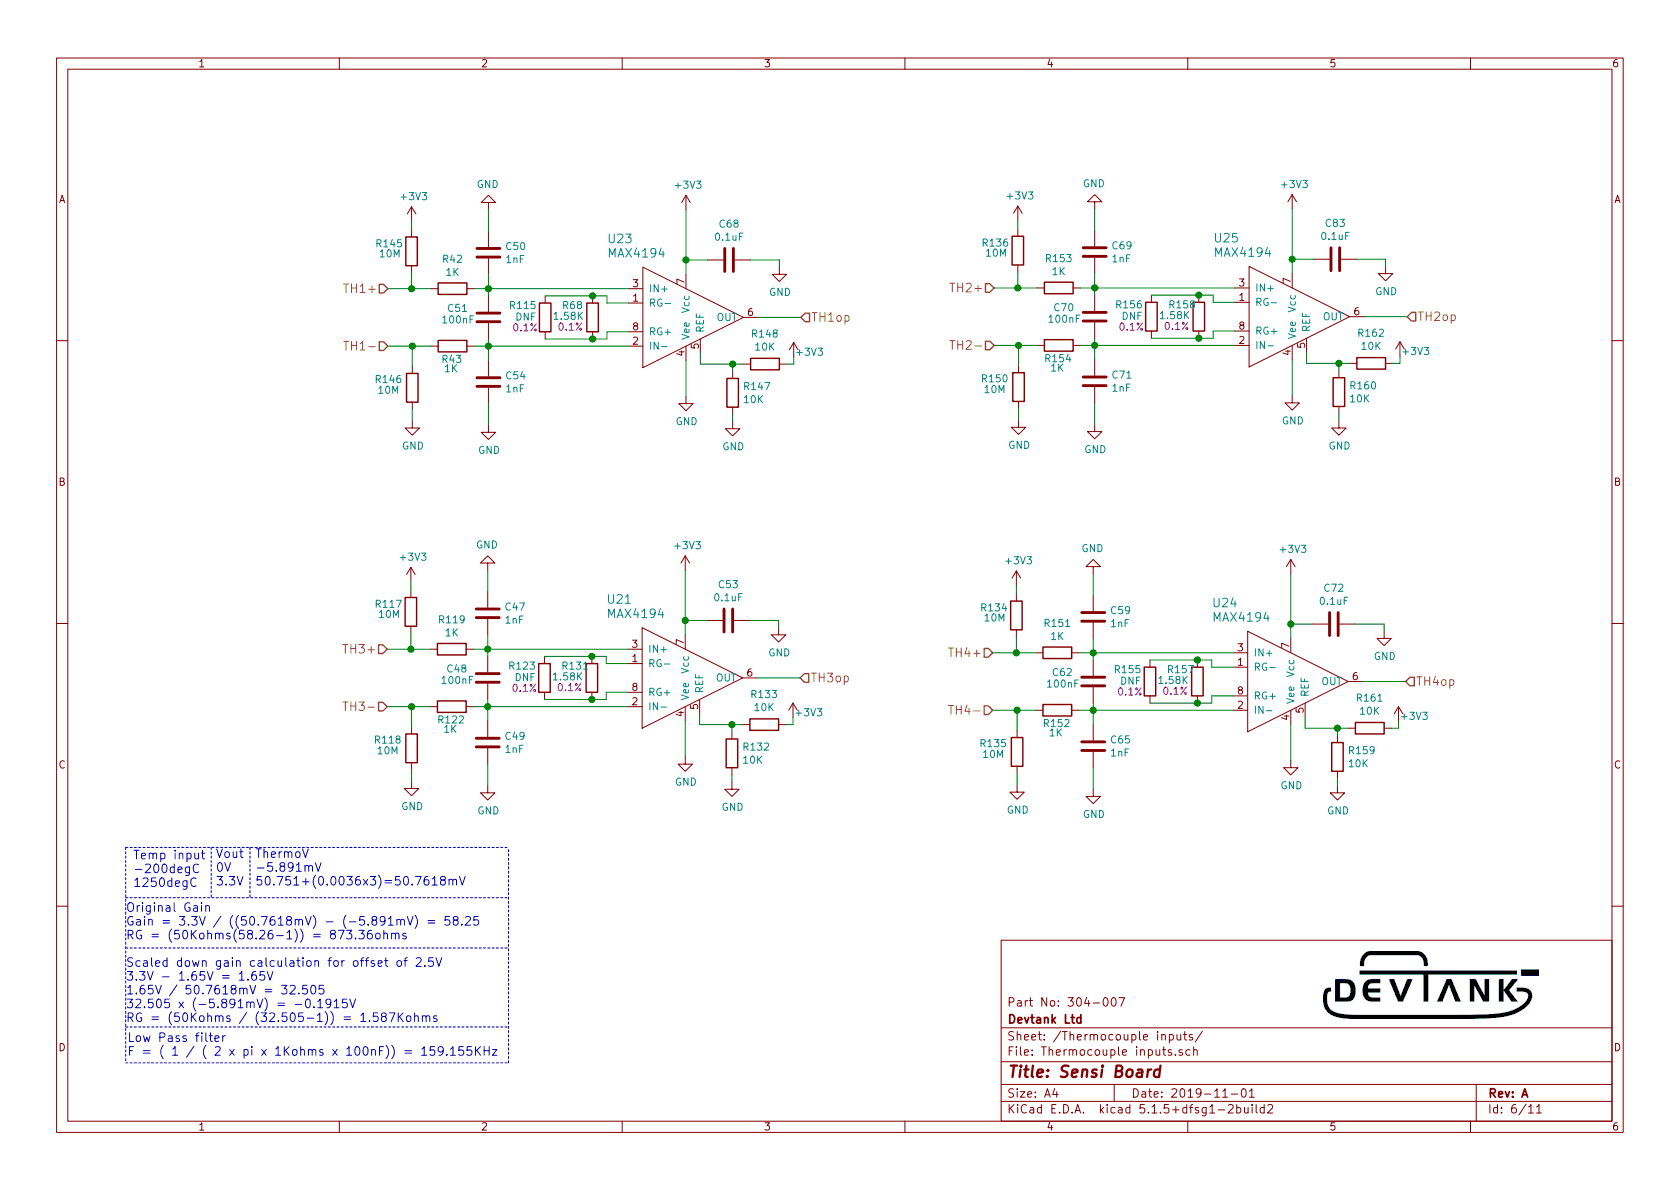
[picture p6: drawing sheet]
EESchema Schematic File Version 4
EELAYER 30 0
EELAYER END
$Descr A4 11693 8268
encoding utf-8
Sheet 6 11
Title "Sensi Board"
Date "2019-11-01"
Rev "A"
Comp "Devtank Ltd"
Comment1 "Part No: 304-007"
Comment2 ""
Comment3 ""
Comment4 ""
$EndDescr
Wire Wire Line
	3400 2400 3400 2350
Connection ~ 3400 2400
Wire Wire Line
	3400 2000 3400 1900
Connection ~ 3400 2000
Wire Wire Line
	3400 2050 3400 2000
Wire Wire Line
	3400 2500 3400 2400
Wire Wire Line
	3400 1600 3400 1450
$Comp
L power:GND #PWR?
U 1 1
P 3400 1450
AR Path="/5D6F5943/5D81DE18" Ref="#PWR?"  Part="1" 
AR Path="/5D6F87E7/5D81DE18" Ref="#PWR0129"  Part="1" 
F 0 "#PWR0129" H 3400 1200 50  0001 C CNN
F 1 "GND" H 3405 1277 50  0000 C CNN
F 2 "" H 3400 1450 50  0001 C CNN
F 3 "" H 3400 1450 50  0001 C CNN
	1    3400 1450
	-1   0    0    1   
$EndComp
$Comp
L power:GND #PWR?
U 1 1
P 3400 2950
AR Path="/5D6F5943/5D81DE12" Ref="#PWR?"  Part="1" 
AR Path="/5D6F87E7/5D81DE12" Ref="#PWR0130"  Part="1" 
F 0 "#PWR0130" H 3400 2700 50  0001 C CNN
F 1 "GND" H 3405 2777 50  0000 C CNN
F 2 "" H 3400 2950 50  0001 C CNN
F 3 "" H 3400 2950 50  0001 C CNN
	1    3400 2950
	1    0    0    -1  
$EndComp
$Comp
L device:C C?
U 1 1
P 3400 2650
AR Path="/5D6F5943/5D81DE0C" Ref="C?"  Part="1" 
AR Path="/5D6F87E7/5D81DE0C" Ref="C54"  Part="1" 
F 0 "C54" H 3515 2696 50  0000 L CNN
F 1 "1nF" H 3515 2605 50  0000 L CNN
F 2 "Capacitor_SMD:C_0603_1608Metric" H 3438 2500 50  0001 C CNN
F 3 "" H 3400 2650 50  0001 C CNN
F 4 "105-026" H 3400 2650 50  0001 C CNN "Devtank"
	1    3400 2650
	1    0    0    -1  
$EndComp
$Comp
L device:C C?
U 1 1
P 3400 1750
AR Path="/5D6F5943/5D81DE06" Ref="C?"  Part="1" 
AR Path="/5D6F87E7/5D81DE06" Ref="C50"  Part="1" 
F 0 "C50" H 3515 1796 50  0000 L CNN
F 1 "1nF" H 3515 1705 50  0000 L CNN
F 2 "Capacitor_SMD:C_0603_1608Metric" H 3438 1600 50  0001 C CNN
F 3 "" H 3400 1750 50  0001 C CNN
F 4 "105-026" H 3400 1750 50  0001 C CNN "Devtank"
	1    3400 1750
	1    0    0    -1  
$EndComp
$Comp
L device:C C?
U 1 1
P 3400 2200
AR Path="/5D6F5943/5D81DE00" Ref="C?"  Part="1" 
AR Path="/5D6F87E7/5D81DE00" Ref="C51"  Part="1" 
F 0 "C51" H 3110 2265 50  0000 L CNN
F 1 "100nF" H 3070 2185 50  0000 L CNN
F 2 "Capacitor_SMD:C_0603_1608Metric" H 3438 2050 50  0001 C CNN
F 3 "" H 3400 2200 50  0001 C CNN
F 4 "105-002" H 3400 2200 50  0001 C CNN "Devtank"
	1    3400 2200
	1    0    0    -1  
$EndComp
Text HLabel 2700 2400 0    60   Input ~ 0
TH1-
Text HLabel 2700 2000 0    60   Input ~ 0
TH1+
Text HLabel 9795 2195 2    60   Input ~ 0
TH2op
Text HLabel 6920 2395 0    60   Input ~ 0
TH2-
Text HLabel 6920 1995 0    60   Input ~ 0
TH2+
Text HLabel 5570 4710 2    60   Input ~ 0
TH3op
Text HLabel 2695 4910 0    60   Input ~ 0
TH3-
Text HLabel 2695 4510 0    60   Input ~ 0
TH3+
Text HLabel 9785 4735 2    60   Input ~ 0
TH4op
Text HLabel 6910 4935 0    60   Input ~ 0
TH4-
Text HLabel 6910 4535 0    60   Input ~ 0
TH4+
$Comp
L device:R R42
U 1 1
P 3150 2000
F 0 "R42" V 2943 2000 50  0000 C CNN
F 1 "1K" V 3034 2000 50  0000 C CNN
F 2 "Resistor_SMD:R_0603_1608Metric" V 3080 2000 50  0001 C CNN
F 3 "" H 3150 2000 50  0001 C CNN
F 4 "101-012" H 3150 2000 50  0001 C CNN "Devtank"
	1    3150 2000
	0    1    1    0   
$EndComp
$Comp
L device:R R43
U 1 1
P 3150 2400
F 0 "R43" V 3240 2395 50  0000 C CNN
F 1 "1K" V 3305 2390 50  0000 C CNN
F 2 "Resistor_SMD:R_0603_1608Metric" V 3080 2400 50  0001 C CNN
F 3 "" H 3150 2400 50  0001 C CNN
F 4 "101-012" H 3150 2400 50  0001 C CNN "Devtank"
	1    3150 2400
	0    1    1    0   
$EndComp
Wire Wire Line
	2700 2000 2865 2000
Wire Wire Line
	3300 2000 3400 2000
Wire Wire Line
	3300 2400 3400 2400
$Comp
L device:R R146
U 1 1
P 2870 2690
F 0 "R146" H 2605 2750 50  0000 L CNN
F 1 "10M" H 2625 2675 50  0000 L CNN
F 2 "Resistor_SMD:R_0603_1608Metric" V 2800 2690 50  0001 C CNN
F 3 "" H 2870 2690 50  0001 C CNN
F 4 "101-057" H 2870 2690 50  0001 C CNN "Devtank"
	1    2870 2690
	1    0    0    -1  
$EndComp
$Comp
L device:R R145
U 1 1
P 2865 1740
F 0 "R145" H 2610 1795 50  0000 L CNN
F 1 "10M" H 2635 1725 50  0000 L CNN
F 2 "Resistor_SMD:R_0603_1608Metric" V 2795 1740 50  0001 C CNN
F 3 "" H 2865 1740 50  0001 C CNN
F 4 "101-057" H 2865 1740 50  0001 C CNN "Devtank"
	1    2865 1740
	1    0    0    -1  
$EndComp
Wire Wire Line
	2700 2400 2870 2400
Wire Wire Line
	3400 2800 3400 2950
Wire Wire Line
	2865 1890 2865 2000
Connection ~ 2865 2000
Wire Wire Line
	2865 2000 3000 2000
Wire Wire Line
	2870 2540 2870 2400
Connection ~ 2870 2400
Wire Wire Line
	2870 2400 3000 2400
$Comp
L power:GND #PWR0255
U 1 1
P 2870 2920
F 0 "#PWR0255" H 2870 2670 50  0001 C CNN
F 1 "GND" H 2875 2747 50  0000 C CNN
F 2 "" H 2870 2920 50  0001 C CNN
F 3 "" H 2870 2920 50  0001 C CNN
	1    2870 2920
	1    0    0    -1  
$EndComp
$Comp
L power:+3V3 #PWR0256
U 1 1
P 2865 1530
F 0 "#PWR0256" H 2865 1380 50  0001 C CNN
F 1 "+3V3" H 2880 1703 50  0000 C CNN
F 2 "" H 2865 1530 50  0001 C CNN
F 3 "" H 2865 1530 50  0001 C CNN
	1    2865 1530
	1    0    0    -1  
$EndComp
Wire Wire Line
	2865 1590 2865 1530
Wire Wire Line
	2870 2920 2870 2840
Text Notes 925  6175 0    60   ~ 0
Temp input \n-200degC\n1250degC
Text Notes 1500 6165 0    60   ~ 0
Vout\n0V\n3.3V\n
Text Notes 1775 6165 0    60   ~ 0
ThermoV\n-5.891mV\n50.751+(0.0036x3)=50.7618mV
Text Notes 875  7115 0    60   ~ 0
Scaled down gain calculation for offset of 2.5V\n3.3V - 1.65V = 1.65V\n1.65V / 50.7618mV = 32.505\n32.505 x (-5.891mV) = -0.1915V\nRG = (50Kohms / (32.505-1)) = 1.587Kohms\n
Text Notes 875  6540 0    60   ~ 0
Original Gain\nGain = 3.3V / ((50.7618mV) - (-5.891mV) = 58.25\nRG = (50Kohms(58.26-1)) = 873.36ohms 
Wire Notes Line
	1470 5890 1470 6240
Wire Notes Line
	1740 5890 1740 6240
Text Notes 885  7350 0    60   ~ 0
Low Pass filter\nF = ( 1 / ( 2 x pi x 1Kohms x 100nF)) = 159.155KHz 
Wire Notes Line
	875  5890 875  7390
Wire Notes Line
	3540 7390 3540 5890
Wire Notes Line
	875  5890 3540 5890
Wire Notes Line
	875  7390 3540 7390
Wire Notes Line
	875  6240 3540 6240
Wire Notes Line
	875  6590 3540 6590
Wire Notes Line
	875  7140 3540 7140
Text HLabel 5575 2200 2    60   Input ~ 0
TH1op
Wire Wire Line
	4775 1800 4775 1900
Connection ~ 4775 1800
Wire Wire Line
	4775 1450 4775 1800
Wire Wire Line
	5275 2200 5575 2200
Wire Wire Line
	5425 1800 5425 1850
Wire Wire Line
	5225 1800 5425 1800
$Comp
L power:GND #PWR0143
U 1 1
P 5425 1850
F 0 "#PWR0143" H 5425 1600 50  0001 C CNN
F 1 "GND" H 5430 1677 50  0000 C CNN
F 2 "" H 5425 1850 50  0001 C CNN
F 3 "" H 5425 1850 50  0001 C CNN
	1    5425 1850
	1    0    0    -1  
$EndComp
$Comp
L power:GND #PWR0144
U 1 1
P 4775 2750
F 0 "#PWR0144" H 4775 2500 50  0001 C CNN
F 1 "GND" H 4780 2577 50  0000 C CNN
F 2 "" H 4775 2750 50  0001 C CNN
F 3 "" H 4775 2750 50  0001 C CNN
	1    4775 2750
	1    0    0    -1  
$EndComp
Wire Wire Line
	4775 1800 4925 1800
Wire Wire Line
	4225 2050 4125 2050
Wire Wire Line
	4225 2100 4225 2050
Wire Wire Line
	4375 2100 4225 2100
Wire Wire Line
	4225 2350 4125 2350
Wire Wire Line
	4225 2300 4225 2350
Wire Wire Line
	4375 2300 4225 2300
$Comp
L device:R R68
U 1 1
P 4125 2200
F 0 "R68" H 3910 2285 50  0000 L CNN
F 1 "1.58K" H 3845 2210 50  0000 L CNN
F 2 "Resistor_SMD:R_0603_1608Metric" V 4055 2200 50  0001 C CNN
F 3 "" H 4125 2200 50  0001 C CNN
F 4 "0.1%" H 3970 2135 50  0000 C CNN "Tolerance"
F 5 "103-005" H 4125 2200 50  0001 C CNN "Devtank"
	1    4125 2200
	1    0    0    -1  
$EndComp
$Comp
L device:C C68
U 1 1
P 5075 1800
F 0 "C68" V 4823 1800 50  0000 C CNN
F 1 "0.1uF" V 4914 1800 50  0000 C CNN
F 2 "Capacitor_SMD:C_0402_1005Metric" H 5113 1650 50  0001 C CNN
F 3 "" H 5075 1800 50  0001 C CNN
F 4 "105-019" H 5075 1800 50  0001 C CNN "Devtank"
	1    5075 1800
	0    1    1    0   
$EndComp
$Comp
L power:+3V3 #PWR?
U 1 1
P 4775 1450
AR Path="/5E6F1DC0" Ref="#PWR?"  Part="1" 
AR Path="/5D6F87E7/5E6F1DC0" Ref="#PWR0247"  Part="1" 
F 0 "#PWR0247" H 4775 1300 50  0001 C CNN
F 1 "+3V3" H 4790 1623 50  0000 C CNN
F 2 "" H 4775 1450 50  0001 C CNN
F 3 "" H 4775 1450 50  0001 C CNN
	1    4775 1450
	1    0    0    -1  
$EndComp
$Comp
L device:R R115
U 1 1
P 3795 2200
F 0 "R115" H 3540 2285 50  0000 L CNN
F 1 "DNF" H 3585 2205 50  0000 L CNN
F 2 "Resistor_SMD:R_0603_1608Metric" V 3725 2200 50  0001 C CNN
F 3 "" H 3795 2200 50  0001 C CNN
F 4 "0.1%" H 3655 2130 50  0000 C CNN "Tolerance"
	1    3795 2200
	1    0    0    -1  
$EndComp
Connection ~ 4125 2050
Connection ~ 4125 2350
Wire Wire Line
	5100 2525 5175 2525
$Comp
L device:R R148
U 1 1
P 5325 2525
F 0 "R148" V 5532 2525 50  0000 C CNN
F 1 "10K" V 5441 2525 50  0000 C CNN
F 2 "Resistor_SMD:R_0603_1608Metric" V 5255 2525 50  0001 C CNN
F 3 "" H 5325 2525 50  0001 C CNN
F 4 "101-010" H 5325 2525 50  0001 C CNN "Devtank"
	1    5325 2525
	0    -1   -1   0   
$EndComp
$Comp
L Sensi_Board-rescue:MAX4194-Devtank U23
U 1 1
P 4725 2200
F 0 "U23" H 4225 2750 60  0000 L CNN
F 1 "MAX4194" H 4225 2650 60  0000 L CNN
F 2 "Package_SO:SOIC-8_3.9x4.9mm_P1.27mm" H 4725 2200 60  0001 C CNN
F 3 "" H 4725 2200 60  0001 C CNN
F 4 "120-005" H 4725 2200 50  0001 C CNN "Devtank"
	1    4725 2200
	1    0    0    -1  
$EndComp
Wire Wire Line
	5100 2575 5100 2525
Wire Wire Line
	4775 2500 4775 2750
Wire Wire Line
	4875 2450 4875 2525
Wire Wire Line
	4875 2525 5100 2525
Connection ~ 5100 2525
$Comp
L power:GND #PWR0227
U 1 1
P 5100 2925
F 0 "#PWR0227" H 5100 2675 50  0001 C CNN
F 1 "GND" H 5105 2752 50  0000 C CNN
F 2 "" H 5100 2925 50  0001 C CNN
F 3 "" H 5100 2925 50  0001 C CNN
	1    5100 2925
	1    0    0    -1  
$EndComp
$Comp
L power:+3V3 #PWR0253
U 1 1
P 5525 2475
F 0 "#PWR0253" H 5525 2325 50  0001 C CNN
F 1 "+3V3" H 5635 2510 50  0000 C CNN
F 2 "" H 5525 2475 50  0001 C CNN
F 3 "" H 5525 2475 50  0001 C CNN
	1    5525 2475
	1    0    0    -1  
$EndComp
Wire Wire Line
	5475 2525 5525 2525
Wire Wire Line
	5525 2525 5525 2475
Wire Wire Line
	5100 2925 5100 2875
$Comp
L device:R R147
U 1 1
P 5100 2725
F 0 "R147" H 5170 2771 50  0000 L CNN
F 1 "10K" H 5170 2680 50  0000 L CNN
F 2 "Resistor_SMD:R_0603_1608Metric" V 5030 2725 50  0001 C CNN
F 3 "" H 5100 2725 50  0001 C CNN
F 4 "101-010" H 5100 2725 50  0001 C CNN "Devtank"
	1    5100 2725
	1    0    0    -1  
$EndComp
Wire Wire Line
	3795 2050 4125 2050
Wire Wire Line
	3795 2350 4125 2350
Wire Wire Line
	3400 2400 4375 2400
Wire Wire Line
	3400 2000 4375 2000
Wire Wire Line
	7620 2395 7620 2345
Connection ~ 7620 2395
Wire Wire Line
	7620 1995 7620 1895
Connection ~ 7620 1995
Wire Wire Line
	7620 2045 7620 1995
Wire Wire Line
	7620 2495 7620 2395
Wire Wire Line
	7620 1595 7620 1445
$Comp
L power:GND #PWR?
U 1 1
P 7620 1445
AR Path="/5D6F5943/5DF32850" Ref="#PWR?"  Part="1" 
AR Path="/5D6F87E7/5DF32850" Ref="#PWR094"  Part="1" 
F 0 "#PWR094" H 7620 1195 50  0001 C CNN
F 1 "GND" H 7625 1272 50  0000 C CNN
F 2 "" H 7620 1445 50  0001 C CNN
F 3 "" H 7620 1445 50  0001 C CNN
	1    7620 1445
	-1   0    0    1   
$EndComp
$Comp
L power:GND #PWR?
U 1 1
P 7620 2945
AR Path="/5D6F5943/5DF32856" Ref="#PWR?"  Part="1" 
AR Path="/5D6F87E7/5DF32856" Ref="#PWR095"  Part="1" 
F 0 "#PWR095" H 7620 2695 50  0001 C CNN
F 1 "GND" H 7625 2772 50  0000 C CNN
F 2 "" H 7620 2945 50  0001 C CNN
F 3 "" H 7620 2945 50  0001 C CNN
	1    7620 2945
	1    0    0    -1  
$EndComp
$Comp
L device:C C?
U 1 1
P 7620 2645
AR Path="/5D6F5943/5DF3285C" Ref="C?"  Part="1" 
AR Path="/5D6F87E7/5DF3285C" Ref="C71"  Part="1" 
F 0 "C71" H 7735 2691 50  0000 L CNN
F 1 "1nF" H 7735 2600 50  0000 L CNN
F 2 "Capacitor_SMD:C_0603_1608Metric" H 7658 2495 50  0001 C CNN
F 3 "" H 7620 2645 50  0001 C CNN
F 4 "105-026" H 7620 2645 50  0001 C CNN "Devtank"
	1    7620 2645
	1    0    0    -1  
$EndComp
$Comp
L device:C C?
U 1 1
P 7620 1745
AR Path="/5D6F5943/5DF32862" Ref="C?"  Part="1" 
AR Path="/5D6F87E7/5DF32862" Ref="C69"  Part="1" 
F 0 "C69" H 7735 1791 50  0000 L CNN
F 1 "1nF" H 7735 1700 50  0000 L CNN
F 2 "Capacitor_SMD:C_0603_1608Metric" H 7658 1595 50  0001 C CNN
F 3 "" H 7620 1745 50  0001 C CNN
F 4 "105-026" H 7620 1745 50  0001 C CNN "Devtank"
	1    7620 1745
	1    0    0    -1  
$EndComp
$Comp
L device:C C?
U 1 1
P 7620 2195
AR Path="/5D6F5943/5DF32868" Ref="C?"  Part="1" 
AR Path="/5D6F87E7/5DF32868" Ref="C70"  Part="1" 
F 0 "C70" H 7330 2260 50  0000 L CNN
F 1 "100nF" H 7290 2180 50  0000 L CNN
F 2 "Capacitor_SMD:C_0603_1608Metric" H 7658 2045 50  0001 C CNN
F 3 "" H 7620 2195 50  0001 C CNN
F 4 "105-002" H 7620 2195 50  0001 C CNN "Devtank"
	1    7620 2195
	1    0    0    -1  
$EndComp
$Comp
L device:R R153
U 1 1
P 7370 1995
F 0 "R153" V 7163 1995 50  0000 C CNN
F 1 "1K" V 7254 1995 50  0000 C CNN
F 2 "Resistor_SMD:R_0603_1608Metric" V 7300 1995 50  0001 C CNN
F 3 "" H 7370 1995 50  0001 C CNN
F 4 "101-012" H 7370 1995 50  0001 C CNN "Devtank"
	1    7370 1995
	0    1    1    0   
$EndComp
$Comp
L device:R R154
U 1 1
P 7370 2395
F 0 "R154" V 7460 2390 50  0000 C CNN
F 1 "1K" V 7525 2385 50  0000 C CNN
F 2 "Resistor_SMD:R_0603_1608Metric" V 7300 2395 50  0001 C CNN
F 3 "" H 7370 2395 50  0001 C CNN
F 4 "101-012" H 7370 2395 50  0001 C CNN "Devtank"
	1    7370 2395
	0    1    1    0   
$EndComp
Wire Wire Line
	6920 1995 7085 1995
Wire Wire Line
	7520 1995 7620 1995
Wire Wire Line
	7520 2395 7620 2395
$Comp
L device:R R150
U 1 1
P 7090 2685
F 0 "R150" H 6825 2745 50  0000 L CNN
F 1 "10M" H 6845 2670 50  0000 L CNN
F 2 "Resistor_SMD:R_0603_1608Metric" V 7020 2685 50  0001 C CNN
F 3 "" H 7090 2685 50  0001 C CNN
F 4 "101-057" H 7090 2685 50  0001 C CNN "Devtank"
	1    7090 2685
	1    0    0    -1  
$EndComp
$Comp
L device:R R136
U 1 1
P 7085 1735
F 0 "R136" H 6830 1790 50  0000 L CNN
F 1 "10M" H 6855 1720 50  0000 L CNN
F 2 "Resistor_SMD:R_0603_1608Metric" V 7015 1735 50  0001 C CNN
F 3 "" H 7085 1735 50  0001 C CNN
F 4 "101-057" H 7085 1735 50  0001 C CNN "Devtank"
	1    7085 1735
	1    0    0    -1  
$EndComp
Wire Wire Line
	6920 2395 7090 2395
Wire Wire Line
	7620 2795 7620 2945
Wire Wire Line
	7085 1885 7085 1995
Connection ~ 7085 1995
Wire Wire Line
	7085 1995 7220 1995
Wire Wire Line
	7090 2535 7090 2395
Connection ~ 7090 2395
Wire Wire Line
	7090 2395 7220 2395
$Comp
L power:GND #PWR091
U 1 1
P 7090 2915
F 0 "#PWR091" H 7090 2665 50  0001 C CNN
F 1 "GND" H 7095 2742 50  0000 C CNN
F 2 "" H 7090 2915 50  0001 C CNN
F 3 "" H 7090 2915 50  0001 C CNN
	1    7090 2915
	1    0    0    -1  
$EndComp
$Comp
L power:+3V3 #PWR090
U 1 1
P 7085 1525
F 0 "#PWR090" H 7085 1375 50  0001 C CNN
F 1 "+3V3" H 7100 1698 50  0000 C CNN
F 2 "" H 7085 1525 50  0001 C CNN
F 3 "" H 7085 1525 50  0001 C CNN
	1    7085 1525
	1    0    0    -1  
$EndComp
Wire Wire Line
	7085 1585 7085 1525
Wire Wire Line
	7090 2915 7090 2835
Wire Wire Line
	8995 1795 8995 1895
Connection ~ 8995 1795
Wire Wire Line
	8995 1445 8995 1795
Wire Wire Line
	9495 2195 9795 2195
Wire Wire Line
	9645 1795 9645 1845
Wire Wire Line
	9445 1795 9645 1795
$Comp
L power:GND #PWR0169
U 1 1
P 9645 1845
F 0 "#PWR0169" H 9645 1595 50  0001 C CNN
F 1 "GND" H 9650 1672 50  0000 C CNN
F 2 "" H 9645 1845 50  0001 C CNN
F 3 "" H 9645 1845 50  0001 C CNN
	1    9645 1845
	1    0    0    -1  
$EndComp
$Comp
L power:GND #PWR099
U 1 1
P 8995 2745
F 0 "#PWR099" H 8995 2495 50  0001 C CNN
F 1 "GND" H 9000 2572 50  0000 C CNN
F 2 "" H 8995 2745 50  0001 C CNN
F 3 "" H 8995 2745 50  0001 C CNN
	1    8995 2745
	1    0    0    -1  
$EndComp
Wire Wire Line
	8995 1795 9145 1795
Wire Wire Line
	8445 2045 8345 2045
Wire Wire Line
	8445 2095 8445 2045
Wire Wire Line
	8595 2095 8445 2095
Wire Wire Line
	8445 2345 8345 2345
Wire Wire Line
	8445 2295 8445 2345
Wire Wire Line
	8595 2295 8445 2295
$Comp
L device:R R158
U 1 1
P 8345 2195
F 0 "R158" H 8130 2280 50  0000 L CNN
F 1 "1.58K" H 8065 2205 50  0000 L CNN
F 2 "Resistor_SMD:R_0603_1608Metric" V 8275 2195 50  0001 C CNN
F 3 "" H 8345 2195 50  0001 C CNN
F 4 "0.1%" H 8190 2130 50  0000 C CNN "Tolerance"
F 5 "103-005" H 8345 2195 50  0001 C CNN "Devtank"
	1    8345 2195
	1    0    0    -1  
$EndComp
$Comp
L device:C C83
U 1 1
P 9295 1795
F 0 "C83" V 9043 1795 50  0000 C CNN
F 1 "0.1uF" V 9134 1795 50  0000 C CNN
F 2 "Capacitor_SMD:C_0402_1005Metric" H 9333 1645 50  0001 C CNN
F 3 "" H 9295 1795 50  0001 C CNN
F 4 "105-019" H 9295 1795 50  0001 C CNN "Devtank"
	1    9295 1795
	0    1    1    0   
$EndComp
$Comp
L power:+3V3 #PWR?
U 1 1
P 8995 1445
AR Path="/5DF328C7" Ref="#PWR?"  Part="1" 
AR Path="/5D6F87E7/5DF328C7" Ref="#PWR098"  Part="1" 
F 0 "#PWR098" H 8995 1295 50  0001 C CNN
F 1 "+3V3" H 9010 1618 50  0000 C CNN
F 2 "" H 8995 1445 50  0001 C CNN
F 3 "" H 8995 1445 50  0001 C CNN
	1    8995 1445
	1    0    0    -1  
$EndComp
$Comp
L device:R R156
U 1 1
P 8015 2195
F 0 "R156" H 7760 2280 50  0000 L CNN
F 1 "DNF" H 7805 2200 50  0000 L CNN
F 2 "Resistor_SMD:R_0603_1608Metric" V 7945 2195 50  0001 C CNN
F 3 "" H 8015 2195 50  0001 C CNN
F 4 "0.1%" H 7875 2125 50  0000 C CNN "Tolerance"
	1    8015 2195
	1    0    0    -1  
$EndComp
Connection ~ 8345 2045
Connection ~ 8345 2345
Wire Wire Line
	9320 2520 9395 2520
$Comp
L device:R R162
U 1 1
P 9545 2520
F 0 "R162" V 9752 2520 50  0000 C CNN
F 1 "10K" V 9661 2520 50  0000 C CNN
F 2 "Resistor_SMD:R_0603_1608Metric" V 9475 2520 50  0001 C CNN
F 3 "" H 9545 2520 50  0001 C CNN
F 4 "101-010" H 9545 2520 50  0001 C CNN "Devtank"
	1    9545 2520
	0    -1   -1   0   
$EndComp
$Comp
L Sensi_Board-rescue:MAX4194-Devtank U25
U 1 1
P 8945 2195
F 0 "U25" H 8445 2745 60  0000 L CNN
F 1 "MAX4194" H 8445 2645 60  0000 L CNN
F 2 "Package_SO:SOIC-8_3.9x4.9mm_P1.27mm" H 8945 2195 60  0001 C CNN
F 3 "" H 8945 2195 60  0001 C CNN
F 4 "120-005" H 8945 2195 50  0001 C CNN "Devtank"
	1    8945 2195
	1    0    0    -1  
$EndComp
Wire Wire Line
	9320 2570 9320 2520
Wire Wire Line
	8995 2495 8995 2745
Wire Wire Line
	9095 2445 9095 2520
Wire Wire Line
	9095 2520 9320 2520
Connection ~ 9320 2520
$Comp
L power:GND #PWR0159
U 1 1
P 9320 2920
F 0 "#PWR0159" H 9320 2670 50  0001 C CNN
F 1 "GND" H 9325 2747 50  0000 C CNN
F 2 "" H 9320 2920 50  0001 C CNN
F 3 "" H 9320 2920 50  0001 C CNN
	1    9320 2920
	1    0    0    -1  
$EndComp
$Comp
L power:+3V3 #PWR0173
U 1 1
P 9745 2470
F 0 "#PWR0173" H 9745 2320 50  0001 C CNN
F 1 "+3V3" H 9855 2505 50  0000 C CNN
F 2 "" H 9745 2470 50  0001 C CNN
F 3 "" H 9745 2470 50  0001 C CNN
	1    9745 2470
	1    0    0    -1  
$EndComp
Wire Wire Line
	9695 2520 9745 2520
Wire Wire Line
	9745 2520 9745 2470
Wire Wire Line
	9320 2920 9320 2870
$Comp
L device:R R160
U 1 1
P 9320 2720
F 0 "R160" H 9390 2766 50  0000 L CNN
F 1 "10K" H 9390 2675 50  0000 L CNN
F 2 "Resistor_SMD:R_0603_1608Metric" V 9250 2720 50  0001 C CNN
F 3 "" H 9320 2720 50  0001 C CNN
F 4 "101-010" H 9320 2720 50  0001 C CNN "Devtank"
	1    9320 2720
	1    0    0    -1  
$EndComp
Wire Wire Line
	8015 2045 8345 2045
Wire Wire Line
	8015 2345 8345 2345
Wire Wire Line
	7620 2395 8595 2395
Wire Wire Line
	7620 1995 8595 1995
Wire Wire Line
	3395 4910 3395 4860
Connection ~ 3395 4910
Wire Wire Line
	3395 4510 3395 4410
Connection ~ 3395 4510
Wire Wire Line
	3395 4560 3395 4510
Wire Wire Line
	3395 5010 3395 4910
Wire Wire Line
	3395 4110 3395 3960
$Comp
L power:GND #PWR?
U 1 1
P 3395 3960
AR Path="/5D6F5943/5DF5D389" Ref="#PWR?"  Part="1" 
AR Path="/5D6F87E7/5DF5D389" Ref="#PWR079"  Part="1" 
F 0 "#PWR079" H 3395 3710 50  0001 C CNN
F 1 "GND" H 3400 3787 50  0000 C CNN
F 2 "" H 3395 3960 50  0001 C CNN
F 3 "" H 3395 3960 50  0001 C CNN
	1    3395 3960
	-1   0    0    1   
$EndComp
$Comp
L power:GND #PWR?
U 1 1
P 3395 5460
AR Path="/5D6F5943/5DF5D38F" Ref="#PWR?"  Part="1" 
AR Path="/5D6F87E7/5DF5D38F" Ref="#PWR082"  Part="1" 
F 0 "#PWR082" H 3395 5210 50  0001 C CNN
F 1 "GND" H 3400 5287 50  0000 C CNN
F 2 "" H 3395 5460 50  0001 C CNN
F 3 "" H 3395 5460 50  0001 C CNN
	1    3395 5460
	1    0    0    -1  
$EndComp
$Comp
L device:C C?
U 1 1
P 3395 5160
AR Path="/5D6F5943/5DF5D395" Ref="C?"  Part="1" 
AR Path="/5D6F87E7/5DF5D395" Ref="C49"  Part="1" 
F 0 "C49" H 3510 5206 50  0000 L CNN
F 1 "1nF" H 3510 5115 50  0000 L CNN
F 2 "Capacitor_SMD:C_0603_1608Metric" H 3433 5010 50  0001 C CNN
F 3 "" H 3395 5160 50  0001 C CNN
F 4 "105-026" H 3395 5160 50  0001 C CNN "Devtank"
	1    3395 5160
	1    0    0    -1  
$EndComp
$Comp
L device:C C?
U 1 1
P 3395 4260
AR Path="/5D6F5943/5DF5D39B" Ref="C?"  Part="1" 
AR Path="/5D6F87E7/5DF5D39B" Ref="C47"  Part="1" 
F 0 "C47" H 3510 4306 50  0000 L CNN
F 1 "1nF" H 3510 4215 50  0000 L CNN
F 2 "Capacitor_SMD:C_0603_1608Metric" H 3433 4110 50  0001 C CNN
F 3 "" H 3395 4260 50  0001 C CNN
F 4 "105-026" H 3395 4260 50  0001 C CNN "Devtank"
	1    3395 4260
	1    0    0    -1  
$EndComp
$Comp
L device:C C?
U 1 1
P 3395 4710
AR Path="/5D6F5943/5DF5D3A1" Ref="C?"  Part="1" 
AR Path="/5D6F87E7/5DF5D3A1" Ref="C48"  Part="1" 
F 0 "C48" H 3105 4775 50  0000 L CNN
F 1 "100nF" H 3065 4695 50  0000 L CNN
F 2 "Capacitor_SMD:C_0603_1608Metric" H 3433 4560 50  0001 C CNN
F 3 "" H 3395 4710 50  0001 C CNN
F 4 "105-002" H 3395 4710 50  0001 C CNN "Devtank"
	1    3395 4710
	1    0    0    -1  
$EndComp
$Comp
L device:R R119
U 1 1
P 3145 4510
F 0 "R119" V 2938 4510 50  0000 C CNN
F 1 "1K" V 3029 4510 50  0000 C CNN
F 2 "Resistor_SMD:R_0603_1608Metric" V 3075 4510 50  0001 C CNN
F 3 "" H 3145 4510 50  0001 C CNN
F 4 "101-012" H 3145 4510 50  0001 C CNN "Devtank"
	1    3145 4510
	0    1    1    0   
$EndComp
$Comp
L device:R R122
U 1 1
P 3145 4910
F 0 "R122" V 3235 4905 50  0000 C CNN
F 1 "1K" V 3300 4900 50  0000 C CNN
F 2 "Resistor_SMD:R_0603_1608Metric" V 3075 4910 50  0001 C CNN
F 3 "" H 3145 4910 50  0001 C CNN
F 4 "101-012" H 3145 4910 50  0001 C CNN "Devtank"
	1    3145 4910
	0    1    1    0   
$EndComp
Wire Wire Line
	2695 4510 2860 4510
Wire Wire Line
	3295 4510 3395 4510
Wire Wire Line
	3295 4910 3395 4910
$Comp
L device:R R118
U 1 1
P 2865 5200
F 0 "R118" H 2600 5260 50  0000 L CNN
F 1 "10M" H 2620 5185 50  0000 L CNN
F 2 "Resistor_SMD:R_0603_1608Metric" V 2795 5200 50  0001 C CNN
F 3 "" H 2865 5200 50  0001 C CNN
F 4 "101-057" H 2865 5200 50  0001 C CNN "Devtank"
	1    2865 5200
	1    0    0    -1  
$EndComp
$Comp
L device:R R117
U 1 1
P 2860 4250
F 0 "R117" H 2605 4305 50  0000 L CNN
F 1 "10M" H 2630 4235 50  0000 L CNN
F 2 "Resistor_SMD:R_0603_1608Metric" V 2790 4250 50  0001 C CNN
F 3 "" H 2860 4250 50  0001 C CNN
F 4 "101-057" H 2860 4250 50  0001 C CNN "Devtank"
	1    2860 4250
	1    0    0    -1  
$EndComp
Wire Wire Line
	2695 4910 2865 4910
Wire Wire Line
	3395 5310 3395 5460
Wire Wire Line
	2860 4400 2860 4510
Connection ~ 2860 4510
Wire Wire Line
	2860 4510 2995 4510
Wire Wire Line
	2865 5050 2865 4910
Connection ~ 2865 4910
Wire Wire Line
	2865 4910 2995 4910
$Comp
L power:GND #PWR078
U 1 1
P 2865 5430
F 0 "#PWR078" H 2865 5180 50  0001 C CNN
F 1 "GND" H 2870 5257 50  0000 C CNN
F 2 "" H 2865 5430 50  0001 C CNN
F 3 "" H 2865 5430 50  0001 C CNN
	1    2865 5430
	1    0    0    -1  
$EndComp
$Comp
L power:+3V3 #PWR077
U 1 1
P 2860 4040
F 0 "#PWR077" H 2860 3890 50  0001 C CNN
F 1 "+3V3" H 2875 4213 50  0000 C CNN
F 2 "" H 2860 4040 50  0001 C CNN
F 3 "" H 2860 4040 50  0001 C CNN
	1    2860 4040
	1    0    0    -1  
$EndComp
Wire Wire Line
	2860 4100 2860 4040
Wire Wire Line
	2865 5430 2865 5350
Wire Wire Line
	4770 4310 4770 4410
Connection ~ 4770 4310
Wire Wire Line
	4770 3960 4770 4310
Wire Wire Line
	5270 4710 5570 4710
Wire Wire Line
	5420 4310 5420 4360
Wire Wire Line
	5220 4310 5420 4310
$Comp
L power:GND #PWR086
U 1 1
P 5420 4360
F 0 "#PWR086" H 5420 4110 50  0001 C CNN
F 1 "GND" H 5425 4187 50  0000 C CNN
F 2 "" H 5420 4360 50  0001 C CNN
F 3 "" H 5420 4360 50  0001 C CNN
	1    5420 4360
	1    0    0    -1  
$EndComp
$Comp
L power:GND #PWR084
U 1 1
P 4770 5260
F 0 "#PWR084" H 4770 5010 50  0001 C CNN
F 1 "GND" H 4775 5087 50  0000 C CNN
F 2 "" H 4770 5260 50  0001 C CNN
F 3 "" H 4770 5260 50  0001 C CNN
	1    4770 5260
	1    0    0    -1  
$EndComp
Wire Wire Line
	4770 4310 4920 4310
Wire Wire Line
	4220 4560 4120 4560
Wire Wire Line
	4220 4610 4220 4560
Wire Wire Line
	4370 4610 4220 4610
Wire Wire Line
	4220 4860 4120 4860
Wire Wire Line
	4220 4810 4220 4860
Wire Wire Line
	4370 4810 4220 4810
$Comp
L device:R R131
U 1 1
P 4120 4710
F 0 "R131" H 3905 4795 50  0000 L CNN
F 1 "1.58K" H 3840 4720 50  0000 L CNN
F 2 "Resistor_SMD:R_0603_1608Metric" V 4050 4710 50  0001 C CNN
F 3 "" H 4120 4710 50  0001 C CNN
F 4 "0.1%" H 3965 4645 50  0000 C CNN "Tolerance"
F 5 "103-005" H 4120 4710 50  0001 C CNN "Devtank"
	1    4120 4710
	1    0    0    -1  
$EndComp
$Comp
L device:C C53
U 1 1
P 5070 4310
F 0 "C53" V 4818 4310 50  0000 C CNN
F 1 "0.1uF" V 4909 4310 50  0000 C CNN
F 2 "Capacitor_SMD:C_0402_1005Metric" H 5108 4160 50  0001 C CNN
F 3 "" H 5070 4310 50  0001 C CNN
F 4 "105-019" H 5070 4310 50  0001 C CNN "Devtank"
	1    5070 4310
	0    1    1    0   
$EndComp
$Comp
L power:+3V3 #PWR?
U 1 1
P 4770 3960
AR Path="/5DF5D400" Ref="#PWR?"  Part="1" 
AR Path="/5D6F87E7/5DF5D400" Ref="#PWR083"  Part="1" 
F 0 "#PWR083" H 4770 3810 50  0001 C CNN
F 1 "+3V3" H 4785 4133 50  0000 C CNN
F 2 "" H 4770 3960 50  0001 C CNN
F 3 "" H 4770 3960 50  0001 C CNN
	1    4770 3960
	1    0    0    -1  
$EndComp
$Comp
L device:R R123
U 1 1
P 3790 4710
F 0 "R123" H 3535 4795 50  0000 L CNN
F 1 "DNF" H 3580 4715 50  0000 L CNN
F 2 "Resistor_SMD:R_0603_1608Metric" V 3720 4710 50  0001 C CNN
F 3 "" H 3790 4710 50  0001 C CNN
F 4 "0.1%" H 3650 4640 50  0000 C CNN "Tolerance"
	1    3790 4710
	1    0    0    -1  
$EndComp
Connection ~ 4120 4560
Connection ~ 4120 4860
Wire Wire Line
	5095 5035 5170 5035
$Comp
L device:R R133
U 1 1
P 5320 5035
F 0 "R133" V 5527 5035 50  0000 C CNN
F 1 "10K" V 5436 5035 50  0000 C CNN
F 2 "Resistor_SMD:R_0603_1608Metric" V 5250 5035 50  0001 C CNN
F 3 "" H 5320 5035 50  0001 C CNN
F 4 "101-010" H 5320 5035 50  0001 C CNN "Devtank"
	1    5320 5035
	0    -1   -1   0   
$EndComp
$Comp
L Sensi_Board-rescue:MAX4194-Devtank U21
U 1 1
P 4720 4710
F 0 "U21" H 4220 5260 60  0000 L CNN
F 1 "MAX4194" H 4220 5160 60  0000 L CNN
F 2 "Package_SO:SOIC-8_3.9x4.9mm_P1.27mm" H 4720 4710 60  0001 C CNN
F 3 "" H 4720 4710 60  0001 C CNN
F 4 "120-005" H 4720 4710 50  0001 C CNN "Devtank"
	1    4720 4710
	1    0    0    -1  
$EndComp
Wire Wire Line
	5095 5085 5095 5035
Wire Wire Line
	4770 5010 4770 5260
Wire Wire Line
	4870 4960 4870 5035
Wire Wire Line
	4870 5035 5095 5035
Connection ~ 5095 5035
$Comp
L power:GND #PWR085
U 1 1
P 5095 5435
F 0 "#PWR085" H 5095 5185 50  0001 C CNN
F 1 "GND" H 5100 5262 50  0000 C CNN
F 2 "" H 5095 5435 50  0001 C CNN
F 3 "" H 5095 5435 50  0001 C CNN
	1    5095 5435
	1    0    0    -1  
$EndComp
$Comp
L power:+3V3 #PWR087
U 1 1
P 5520 4985
F 0 "#PWR087" H 5520 4835 50  0001 C CNN
F 1 "+3V3" H 5630 5020 50  0000 C CNN
F 2 "" H 5520 4985 50  0001 C CNN
F 3 "" H 5520 4985 50  0001 C CNN
	1    5520 4985
	1    0    0    -1  
$EndComp
Wire Wire Line
	5470 5035 5520 5035
Wire Wire Line
	5520 5035 5520 4985
Wire Wire Line
	5095 5435 5095 5385
$Comp
L device:R R132
U 1 1
P 5095 5235
F 0 "R132" H 5165 5281 50  0000 L CNN
F 1 "10K" H 5165 5190 50  0000 L CNN
F 2 "Resistor_SMD:R_0603_1608Metric" V 5025 5235 50  0001 C CNN
F 3 "" H 5095 5235 50  0001 C CNN
F 4 "101-010" H 5095 5235 50  0001 C CNN "Devtank"
	1    5095 5235
	1    0    0    -1  
$EndComp
Wire Wire Line
	3790 4560 4120 4560
Wire Wire Line
	3790 4860 4120 4860
Wire Wire Line
	3395 4910 4370 4910
Wire Wire Line
	3395 4510 4370 4510
Wire Wire Line
	7610 4935 7610 4885
Connection ~ 7610 4935
Wire Wire Line
	7610 4535 7610 4435
Connection ~ 7610 4535
Wire Wire Line
	7610 4585 7610 4535
Wire Wire Line
	7610 5035 7610 4935
Wire Wire Line
	7610 4135 7610 3985
$Comp
L power:GND #PWR?
U 1 1
P 7610 3985
AR Path="/5D6F5943/5DF84094" Ref="#PWR?"  Part="1" 
AR Path="/5D6F87E7/5DF84094" Ref="#PWR092"  Part="1" 
F 0 "#PWR092" H 7610 3735 50  0001 C CNN
F 1 "GND" H 7615 3812 50  0000 C CNN
F 2 "" H 7610 3985 50  0001 C CNN
F 3 "" H 7610 3985 50  0001 C CNN
	1    7610 3985
	-1   0    0    1   
$EndComp
$Comp
L power:GND #PWR?
U 1 1
P 7610 5485
AR Path="/5D6F5943/5DF8409A" Ref="#PWR?"  Part="1" 
AR Path="/5D6F87E7/5DF8409A" Ref="#PWR093"  Part="1" 
F 0 "#PWR093" H 7610 5235 50  0001 C CNN
F 1 "GND" H 7615 5312 50  0000 C CNN
F 2 "" H 7610 5485 50  0001 C CNN
F 3 "" H 7610 5485 50  0001 C CNN
	1    7610 5485
	1    0    0    -1  
$EndComp
$Comp
L device:C C?
U 1 1
P 7610 5185
AR Path="/5D6F5943/5DF840A0" Ref="C?"  Part="1" 
AR Path="/5D6F87E7/5DF840A0" Ref="C65"  Part="1" 
F 0 "C65" H 7725 5231 50  0000 L CNN
F 1 "1nF" H 7725 5140 50  0000 L CNN
F 2 "Capacitor_SMD:C_0603_1608Metric" H 7648 5035 50  0001 C CNN
F 3 "" H 7610 5185 50  0001 C CNN
F 4 "105-026" H 7610 5185 50  0001 C CNN "Devtank"
	1    7610 5185
	1    0    0    -1  
$EndComp
$Comp
L device:C C?
U 1 1
P 7610 4285
AR Path="/5D6F5943/5DF840A6" Ref="C?"  Part="1" 
AR Path="/5D6F87E7/5DF840A6" Ref="C59"  Part="1" 
F 0 "C59" H 7725 4331 50  0000 L CNN
F 1 "1nF" H 7725 4240 50  0000 L CNN
F 2 "Capacitor_SMD:C_0603_1608Metric" H 7648 4135 50  0001 C CNN
F 3 "" H 7610 4285 50  0001 C CNN
F 4 "105-026" H 7610 4285 50  0001 C CNN "Devtank"
	1    7610 4285
	1    0    0    -1  
$EndComp
$Comp
L device:C C?
U 1 1
P 7610 4735
AR Path="/5D6F5943/5DF840AC" Ref="C?"  Part="1" 
AR Path="/5D6F87E7/5DF840AC" Ref="C62"  Part="1" 
F 0 "C62" H 7320 4800 50  0000 L CNN
F 1 "100nF" H 7280 4720 50  0000 L CNN
F 2 "Capacitor_SMD:C_0603_1608Metric" H 7648 4585 50  0001 C CNN
F 3 "" H 7610 4735 50  0001 C CNN
F 4 "105-002" H 7610 4735 50  0001 C CNN "Devtank"
	1    7610 4735
	1    0    0    -1  
$EndComp
$Comp
L device:R R151
U 1 1
P 7360 4535
F 0 "R151" V 7153 4535 50  0000 C CNN
F 1 "1K" V 7244 4535 50  0000 C CNN
F 2 "Resistor_SMD:R_0603_1608Metric" V 7290 4535 50  0001 C CNN
F 3 "" H 7360 4535 50  0001 C CNN
F 4 "101-012" H 7360 4535 50  0001 C CNN "Devtank"
	1    7360 4535
	0    1    1    0   
$EndComp
$Comp
L device:R R152
U 1 1
P 7360 4935
F 0 "R152" V 7450 4930 50  0000 C CNN
F 1 "1K" V 7515 4925 50  0000 C CNN
F 2 "Resistor_SMD:R_0603_1608Metric" V 7290 4935 50  0001 C CNN
F 3 "" H 7360 4935 50  0001 C CNN
F 4 "101-012" H 7360 4935 50  0001 C CNN "Devtank"
	1    7360 4935
	0    1    1    0   
$EndComp
Wire Wire Line
	6910 4535 7075 4535
Wire Wire Line
	7510 4535 7610 4535
Wire Wire Line
	7510 4935 7610 4935
$Comp
L device:R R135
U 1 1
P 7080 5225
F 0 "R135" H 6815 5285 50  0000 L CNN
F 1 "10M" H 6835 5210 50  0000 L CNN
F 2 "Resistor_SMD:R_0603_1608Metric" V 7010 5225 50  0001 C CNN
F 3 "" H 7080 5225 50  0001 C CNN
F 4 "101-057" H 7080 5225 50  0001 C CNN "Devtank"
	1    7080 5225
	1    0    0    -1  
$EndComp
$Comp
L device:R R134
U 1 1
P 7075 4275
F 0 "R134" H 6820 4330 50  0000 L CNN
F 1 "10M" H 6845 4260 50  0000 L CNN
F 2 "Resistor_SMD:R_0603_1608Metric" V 7005 4275 50  0001 C CNN
F 3 "" H 7075 4275 50  0001 C CNN
F 4 "101-057" H 7075 4275 50  0001 C CNN "Devtank"
	1    7075 4275
	1    0    0    -1  
$EndComp
Wire Wire Line
	6910 4935 7080 4935
Wire Wire Line
	7610 5335 7610 5485
Wire Wire Line
	7075 4425 7075 4535
Connection ~ 7075 4535
Wire Wire Line
	7075 4535 7210 4535
Wire Wire Line
	7080 5075 7080 4935
Connection ~ 7080 4935
Wire Wire Line
	7080 4935 7210 4935
$Comp
L power:GND #PWR089
U 1 1
P 7080 5455
F 0 "#PWR089" H 7080 5205 50  0001 C CNN
F 1 "GND" H 7085 5282 50  0000 C CNN
F 2 "" H 7080 5455 50  0001 C CNN
F 3 "" H 7080 5455 50  0001 C CNN
	1    7080 5455
	1    0    0    -1  
$EndComp
$Comp
L power:+3V3 #PWR088
U 1 1
P 7075 4065
F 0 "#PWR088" H 7075 3915 50  0001 C CNN
F 1 "+3V3" H 7090 4238 50  0000 C CNN
F 2 "" H 7075 4065 50  0001 C CNN
F 3 "" H 7075 4065 50  0001 C CNN
	1    7075 4065
	1    0    0    -1  
$EndComp
Wire Wire Line
	7075 4125 7075 4065
Wire Wire Line
	7080 5455 7080 5375
Wire Wire Line
	8985 4335 8985 4435
Connection ~ 8985 4335
Wire Wire Line
	8985 3985 8985 4335
Wire Wire Line
	9485 4735 9785 4735
Wire Wire Line
	9635 4335 9635 4385
Wire Wire Line
	9435 4335 9635 4335
$Comp
L power:GND #PWR0168
U 1 1
P 9635 4385
F 0 "#PWR0168" H 9635 4135 50  0001 C CNN
F 1 "GND" H 9640 4212 50  0000 C CNN
F 2 "" H 9635 4385 50  0001 C CNN
F 3 "" H 9635 4385 50  0001 C CNN
	1    9635 4385
	1    0    0    -1  
$EndComp
$Comp
L power:GND #PWR097
U 1 1
P 8985 5285
F 0 "#PWR097" H 8985 5035 50  0001 C CNN
F 1 "GND" H 8990 5112 50  0000 C CNN
F 2 "" H 8985 5285 50  0001 C CNN
F 3 "" H 8985 5285 50  0001 C CNN
	1    8985 5285
	1    0    0    -1  
$EndComp
Wire Wire Line
	8985 4335 9135 4335
Wire Wire Line
	8435 4585 8335 4585
Wire Wire Line
	8435 4635 8435 4585
Wire Wire Line
	8585 4635 8435 4635
Wire Wire Line
	8435 4885 8335 4885
Wire Wire Line
	8435 4835 8435 4885
Wire Wire Line
	8585 4835 8435 4835
$Comp
L device:R R157
U 1 1
P 8335 4735
F 0 "R157" H 8120 4820 50  0000 L CNN
F 1 "1.58K" H 8055 4745 50  0000 L CNN
F 2 "Resistor_SMD:R_0603_1608Metric" V 8265 4735 50  0001 C CNN
F 3 "" H 8335 4735 50  0001 C CNN
F 4 "0.1%" H 8180 4670 50  0000 C CNN "Tolerance"
F 5 "103-005" H 8335 4735 50  0001 C CNN "Devtank"
	1    8335 4735
	1    0    0    -1  
$EndComp
$Comp
L device:C C72
U 1 1
P 9285 4335
F 0 "C72" V 9033 4335 50  0000 C CNN
F 1 "0.1uF" V 9124 4335 50  0000 C CNN
F 2 "Capacitor_SMD:C_0402_1005Metric" H 9323 4185 50  0001 C CNN
F 3 "" H 9285 4335 50  0001 C CNN
F 4 "105-019" H 9285 4335 50  0001 C CNN "Devtank"
	1    9285 4335
	0    1    1    0   
$EndComp
$Comp
L power:+3V3 #PWR?
U 1 1
P 8985 3985
AR Path="/5DF8410B" Ref="#PWR?"  Part="1" 
AR Path="/5D6F87E7/5DF8410B" Ref="#PWR096"  Part="1" 
F 0 "#PWR096" H 8985 3835 50  0001 C CNN
F 1 "+3V3" H 9000 4158 50  0000 C CNN
F 2 "" H 8985 3985 50  0001 C CNN
F 3 "" H 8985 3985 50  0001 C CNN
	1    8985 3985
	1    0    0    -1  
$EndComp
$Comp
L device:R R155
U 1 1
P 8005 4735
F 0 "R155" H 7750 4820 50  0000 L CNN
F 1 "DNF" H 7795 4740 50  0000 L CNN
F 2 "Resistor_SMD:R_0603_1608Metric" V 7935 4735 50  0001 C CNN
F 3 "" H 8005 4735 50  0001 C CNN
F 4 "0.1%" H 7865 4665 50  0000 C CNN "Tolerance"
	1    8005 4735
	1    0    0    -1  
$EndComp
Connection ~ 8335 4585
Connection ~ 8335 4885
Wire Wire Line
	9310 5060 9385 5060
$Comp
L device:R R161
U 1 1
P 9535 5060
F 0 "R161" V 9742 5060 50  0000 C CNN
F 1 "10K" V 9651 5060 50  0000 C CNN
F 2 "Resistor_SMD:R_0603_1608Metric" V 9465 5060 50  0001 C CNN
F 3 "" H 9535 5060 50  0001 C CNN
F 4 "101-010" H 9535 5060 50  0001 C CNN "Devtank"
	1    9535 5060
	0    -1   -1   0   
$EndComp
$Comp
L Sensi_Board-rescue:MAX4194-Devtank U24
U 1 1
P 8935 4735
F 0 "U24" H 8435 5285 60  0000 L CNN
F 1 "MAX4194" H 8435 5185 60  0000 L CNN
F 2 "Package_SO:SOIC-8_3.9x4.9mm_P1.27mm" H 8935 4735 60  0001 C CNN
F 3 "" H 8935 4735 60  0001 C CNN
F 4 "120-005" H 8935 4735 50  0001 C CNN "Devtank"
	1    8935 4735
	1    0    0    -1  
$EndComp
Wire Wire Line
	9310 5110 9310 5060
Wire Wire Line
	8985 5035 8985 5285
Wire Wire Line
	9085 4985 9085 5060
Wire Wire Line
	9085 5060 9310 5060
Connection ~ 9310 5060
$Comp
L power:GND #PWR0100
U 1 1
P 9310 5460
F 0 "#PWR0100" H 9310 5210 50  0001 C CNN
F 1 "GND" H 9315 5287 50  0000 C CNN
F 2 "" H 9310 5460 50  0001 C CNN
F 3 "" H 9310 5460 50  0001 C CNN
	1    9310 5460
	1    0    0    -1  
$EndComp
$Comp
L power:+3V3 #PWR0170
U 1 1
P 9735 5010
F 0 "#PWR0170" H 9735 4860 50  0001 C CNN
F 1 "+3V3" H 9845 5045 50  0000 C CNN
F 2 "" H 9735 5010 50  0001 C CNN
F 3 "" H 9735 5010 50  0001 C CNN
	1    9735 5010
	1    0    0    -1  
$EndComp
Wire Wire Line
	9685 5060 9735 5060
Wire Wire Line
	9735 5060 9735 5010
Wire Wire Line
	9310 5460 9310 5410
$Comp
L device:R R159
U 1 1
P 9310 5260
F 0 "R159" H 9380 5306 50  0000 L CNN
F 1 "10K" H 9380 5215 50  0000 L CNN
F 2 "Resistor_SMD:R_0603_1608Metric" V 9240 5260 50  0001 C CNN
F 3 "" H 9310 5260 50  0001 C CNN
F 4 "101-010" H 9310 5260 50  0001 C CNN "Devtank"
	1    9310 5260
	1    0    0    -1  
$EndComp
Wire Wire Line
	8005 4585 8335 4585
Wire Wire Line
	8005 4885 8335 4885
Wire Wire Line
	7610 4935 8585 4935
Wire Wire Line
	7610 4535 8585 4535
$EndSCHEMATC
